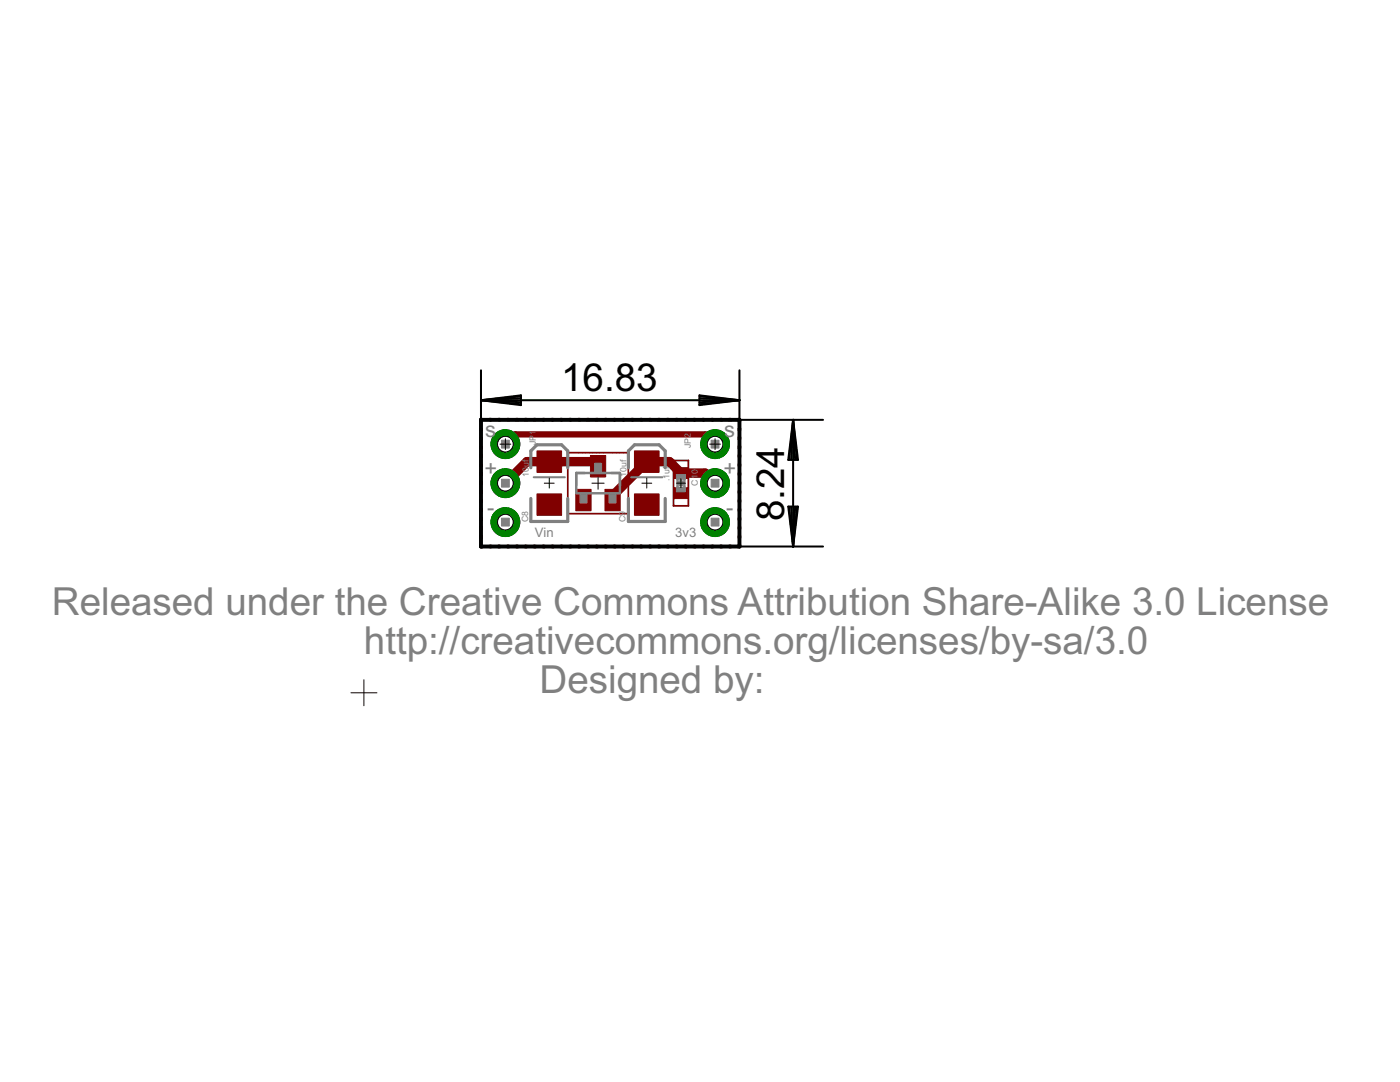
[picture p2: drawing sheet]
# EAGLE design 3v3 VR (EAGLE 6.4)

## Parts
C8  10uf  CAP_POL1206  [EIA3216]
C9  10uf  CAP_POL1206  [EIA3216]
C10  .1uf  CAP0402-CAP  [0402-CAP]
FRAME1  FRAME-LETTER  [CREATIVE_COMMONS]
IC2  MCP1703CB  [SOT23]
JP1  M031X03_NO_SILK  [1X03_NO_SILK]
JP2  M031X03_NO_SILK  [1X03_NO_SILK]

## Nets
3V3: C9.A(+) C10.1 IC2.2(VO) JP2.2
GND: C8.C(-) C9.C(-) C10.2 IC2.1(GND) JP1.3 JP2.3
N$1: JP1.1 JP2.1
RAW: C8.A(+) IC2.3(VI) JP1.2

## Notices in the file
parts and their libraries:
SparkFun-Connectors: Licensing: CC v3.0 Share-Alike You are welcome to use this library for commercial purposes.
SparkFun-Aesthetics: Released under the Creative Commons Attribution Share-Alike 3.0 License
SparkFun-Aesthetics: http://creativecommons.org/licenses/by-sa/3.0
